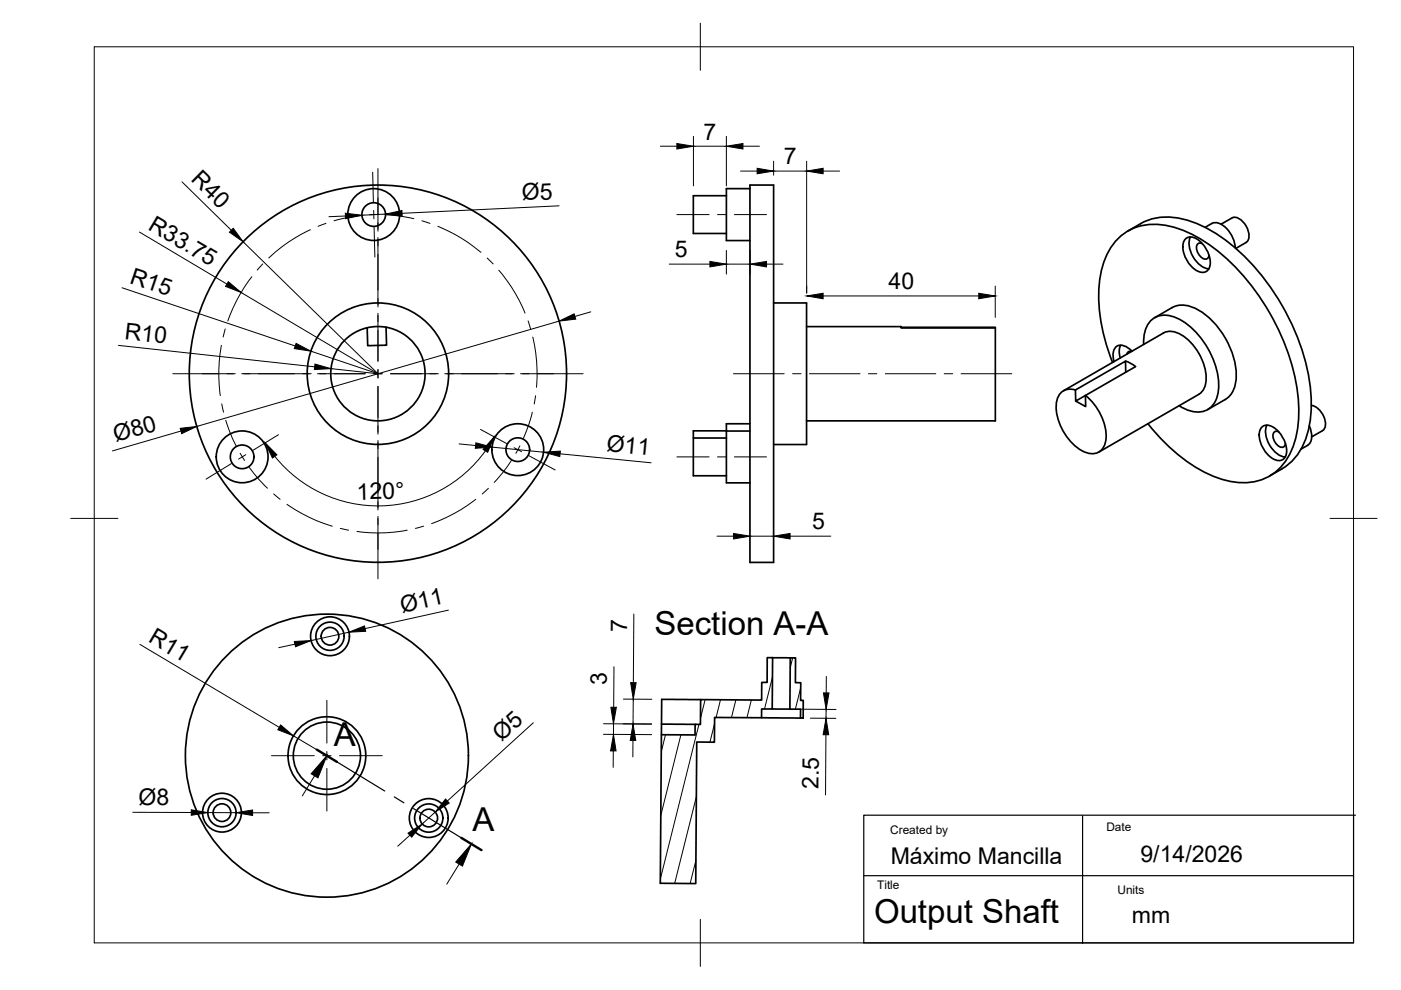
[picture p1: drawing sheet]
<svg xmlns="http://www.w3.org/2000/svg" width="297mm" height="210mm" viewBox="0 0 297 210" stroke-linecap="round" stroke-linejoin="round" font-family="sans-serif">
<!-- layer: Visible -->
<g fill="none" stroke="#000" stroke-width=".36">
<path d="M159 40h-5v11h5M159 39.2h5v80h-5zM154 41.5h-7v8h7M239.1 49a13.9 13.9 0 0 1 8.2-3 22 22 0 0 1 12.8 5.1 48.2 48.2 0 0 1 17.9 32.6 19.3 19.3 0 0 1-3 12.9l-2 2-1.2 .8M251.4 50.6a2.61 2.61 0 0 1 3.4 1 5.4 5.4 0 0 1 1.5 5.4 1.71 1.71 0 0 1-2.6 .4 6.2 6.2 0 0 1-2.8-5.8zM252.4 50.2a5.6 5.6 0 0 0 2.4 6.3l1.5 .5M254.9 51.7a.9 .9 0 0 0-1.1 .1 .9 .9 0 0 0-.1 1.1l.4 .9a1.59 1.59 0 0 0 1.9 1l.3-.7M255.5 48.2l1.4-.8a2.78 2.78 0 0 1 3.2 1.1l.8 1 .6 1.2 .4 1.9M258.9 47.5l2.3-1.3a2.29 2.29 0 0 1 2.6 1.2 3.6 3.6 0 0 1 .7 3.7l-.3 .3M264.2 51.4l-2.2 1.3M81.9 69.4l.1 3.8-4 .1-.1-3.8M164 64.2h7v30h-7"/>
<path d="M171 69.3h20v.2h20l-20-.1M211 69.5v19.7h-40M235.9 76.8a34 34 0 0 1-2.4-19.3 12 12 0 0 1 7.7-9.4 15.8 15.8 0 0 1 11.9 1.8 44 44 0 0 1 18.2 20.6 38.3 38.3 0 0 1 3.9 19.6 14.1 14.1 0 0 1-5.3 10.4 12.3 12.3 0 0 1-11 1.1 34 34 0 0 1-15.5-11.8M237.6 73.2l-.3 1.2 .2 1.5M238.6 76.6l2.2 1.1M238.7 78.9l-.1-2.3-10.6 6.1M239.9 74.5a.73 .73 0 0 0-1 .6M240 74.5a2.79 2.79 0 0 0-3.2-1.1 2.79 2.79 0 0 0-.6 3.3M240.7 77.7l-10.6 6.2 .1 2.3-2.1-1.2M242.5 73a6 6 0 0 1 2.3-5.7 6.3 6.3 0 0 1 6.7 1.3 17.4 17.4 0 0 1 6.9 13.9 4.6 4.6 0 0 1-4.7 4.9 7.8 7.8 0 0 1-3.7-1.4M244.8 67.4l3.7-2.2a5.6 5.6 0 0 1 5.7 .6 17.2 17.2 0 0 1 7.9 14.9 5.3 5.3 0 0 1-2.3 4l-3.7 2.1M147 92.9h7"/>
<path d="M154 91.4v11h5M154 91.3h-7v9.6h7M154 91.4h5M159 89.8h-5v1.6M225.1 83.1a2.99 2.99 0 0 1 2.9-.4l.1 2.3 2-1.1a11.6 11.6 0 0 1 4.4 9 3 3 0 0 1-4.2 3.1 11.1 11.1 0 0 1-6.3-10.9l.3-.8zM225.5 82.9l21.2-12.3a4.2 4.2 0 0 1 4.5 .9 11.5 11.5 0 0 1 4.5 9.6 3.3 3.3 0 0 1-1.5 2.5l-21.2 12.3M267.6 90.5a2.61 2.61 0 0 1 3.4 1 5.4 5.4 0 0 1 1.5 5.4 1.71 1.71 0 0 1-2.6 .4 6.2 6.2 0 0 1-2.9-5.8zM268.6 90.1a5.6 5.6 0 0 0 2.4 6.3l1.5 .5M271.1 91.6a.9 .9 0 0 0-1.1 .1 .9 .9 0 0 0-.1 1.1l.4 .9a1.59 1.59 0 0 0 1.9 1l.3-.7M271.8 99.4l-2.6 1.5M277.6 90.3a3.8 3.8 0 0 1 0 3.8l-1.8 1.1M278 86a4.1 4.1 0 0 1 2.9 4.6l-.5 .7"/>
<path d="M280.4 91.3l-2.3 1.3M163.8 139.4l3.8 .1M167.6 139.5h1.1l-.1 5.2 1.2 .1-.1 3.7h.6v3.7h-.6v-1.8h-2.2zM140.3 153.5l7.1 .1M148.5 148.3h-8.2l-.3 39h7.5l.2-30 3.8 .1v-5.3l10 .1v-1.9h2.2l.1-10.9h-1.1l-.1 5.3h-1.1v3.7l-13-.1v5.3h-1.1v2.2h-7.2M161.5 152.2h8.2M163.7 150.3l3.8 .1"/>
<circle cx="79.2" cy="45.5" r="2.51"/>
<circle cx="79.2" cy="45.5" r="5.5"/>
<circle cx="80.1" cy="79.2" r="40"/>
<circle cx="80.1" cy="79.2" r="15"/>
<circle cx="80.1" cy="79.2" r="10"/>
<circle cx="51.3" cy="96.9" r="2.51"/>
<circle cx="51.3" cy="96.9" r="5.5"/>
<circle cx="109.8" cy="95.3" r="2.51"/>
<circle cx="109.8" cy="95.3" r="5.5"/>
<circle cx="70" cy="134.9" r="4.1"/>
<circle cx="70" cy="134.9" r="3"/>
<circle cx="70" cy="134.9" r="1.87"/>
<circle cx="47.1" cy="172.3" r="4.1"/>
<circle cx="47.1" cy="172.3" r="3"/>
<circle cx="47.1" cy="172.3" r="1.87"/>
<circle cx="69.3" cy="160.2" r="30"/>
<circle cx="69.3" cy="160.2" r="7.1"/>
<circle cx="69.3" cy="160.2" r="8.2"/>
<circle cx="90.9" cy="173.4" r="4.1"/>
<circle cx="90.9" cy="173.4" r="3"/>
<circle cx="90.9" cy="173.4" r="1.87"/>
</g>
<!-- layer: BORDER -->
<path d="M20 9.9h267v190h-267zM148.5 4.9v10M15 109.9h10M282 109.9h10M148.5 194.9v10" fill="none" stroke="#000" stroke-width=".21"/>
<!-- layer: FD_Dimensions -->
<g fill="none" stroke="#000" stroke-width=".21">
<path d="M38.6 38.6l10.4 10.2M140 31h3.5M147 28.9v10.5M147 31h7M154 28.9v10.5M157 36.3h3.5M157.5 31h3.5M164 34.2v2.9M164 36.3h7M171 34.2v27.9M174.5 36.3h3.5M29.6 49.2l18.5 11"/>
<path d="M51.5 51.3l28.6 27.9M73.3 45.8l-3.6 .1M81.7 45.4l-4.9 .2M118.5 43.6l-33.3 1.6M141.9 56h8.6M154 53.1v5M154 56h5M159 53.1v5M162.5 56h3.5M25.1 73.2l41.6 4.6M25.9 61l36.7 12.4M51.1 62l29 17.2"/>
<path d="M65.9 74.5l14.2 4.7M70.2 78.2l9.9 1M118.5 68.1l-76.8 22.3M125.3 66.1l-3.4 1M174.5 62.8h33M211 60.7v6.6M38.4 91.4l-14.5 4.2M97.3 94.1l3.5 .4M102.9 95.6a28 28 0 0 1-44.6 1.1M104.3 94.8l11 1.1M118.7 96.2l19.3 1.9M152 113.7h3.5"/>
<path d="M159 113.7h5M167.5 113.7h8.6M29.7 136.6l29.5 17.6M62.5 136.6l-3.4 .7M74 134l-8.1 1.8M95.1 129.4l-17.7 3.9M134.4 130.2l-.1 14.5M62.2 156l7.1 4.2M113.1 153.2l-18.3 16.6M128 155.7l10.2 .1M128 153.5h10.2M130 159.2v3.5"/>
<path d="M130.1 153.5v2.2M130.2 141.4l-.1 8.6M132.2 148.2l6 .1M134.2 157v3.5M134.3 148.2l-.1 5.3M169.6 150.4h7.6M171.8 152.3h5.4M175.1 155.8l-.1 12.7M175.2 150.4l-.1 1.9M175.2 143.4v3.5M28.2 172.2l12.4 .1M44 172.3h6.1"/>
<path d="M53.6 172.3h3.5M86.9 177.1l-2.6 2.3M92.3 172.2l-2.8 2.5"/>
</g>
<g fill="#000" stroke="#000" stroke-width=".21">
<path d="M143.5 30.4l3.5 .6-3.5 .6zM154 31l3.5-.6v1.2zM160.5 35.7l3.5 .6-3.5 .5zM171 36.3l3.5-.6v1.1zM48.4 59.7l2.7 2.3-3.3-1.3zM49.4 48.4l2.1 2.9-2.9-2.1zM73.2 45.2l3.6 .4-3.5 .8zM81.7 45.4l3.5-.8 .1 1.2zM150.5 55.4l3.5 .6-3.5 .6zM159 56l3.5-.6v1.2zM62.8 72.8l3.1 1.7-3.5-.6zM66.8 77.2l3.4 1-3.5 .2z"/>
<path d="M118.5 68.1l3.2-1.6 .4 1.2zM171 62.8l3.5-.6v1.1zM207.5 62.2l3.5 .6-3.5 .5zM38.2 90.8l3.5-.4-3.2 1.5zM56.2 93.9l2.5 2.5-.9 .7zM100.9 93.9l3.4 .9-3.5 .3zM104.8 92.6l-1.4 3.3-1-.6zM115.3 95.9l3.5-.3-.1 1.2zM155.5 113.1l3.5 .6-3.5 .6zM164 113.7l3.5-.6v1.2zM62.4 136l3.5-.2-3.2 1.3zM74 134l3.3-1.3 .2 1.2z"/>
<path d="M59.5 153.7l2.7 2.3-3.3-1.3zM130.1 155.7l.5 3.5h-1.1zM129.5 150h1.2l-.6 3.5zM134.2 153.5l.6 3.5h-1.2zM133.7 144.7l1.2 .1-.6 3.4zM175.1 152.3l.6 3.5h-1.2zM174.6 146.9h1.2l-.6 3.5zM40.6 171.7l3.4 .6-3.4 .6zM50.1 172.3l3.5-.6v1.2zM86.5 176.6l3-1.9-2.2 2.8zM94.5 169.4l.7 .9-2.9 1.9z"/>
</g>
<!-- layer: Smart Centers -->
<g fill="none" stroke="#000" stroke-width=".21">
<path d="M79 36.5l.2 6.3M80.1 35.7v13.3M53.4 58.7l-.7 .9a34.1 34.1 0 0 0-4.4 8.4M55.7 56l-1.2 1.3M65.8 48.7a33.5 33.5 0 0 0-8.8 6M69.1 47.4l-1.7 .6M76.6 45.7l-3.3 .5-2.5 .6M79.2 44.6l.1 1.8M79.3 48.2l.2 6.3M80.1 50.3v14.8M80.2 45.5h-1.8M81.9 45.5l3.4 .4 2.4 .5"/>
<path d="M89.5 46.8l1.7 .6M92.8 48a33.6 33.6 0 0 1 9.2 5.5M103.3 54.7l1.3 1.3M105.7 57.3l.8 .9a33.9 33.9 0 0 1 4.8 8.2M143.5 45.5h6.8M152.1 45.5h1.8M155.7 45.5h6.8M36.6 79.2h13.3M46.9 73.2a33.5 33.5 0 0 0-.2 10.7M47.8 69.7l-.5 1.8M51.2 79.2h14.8M67.3 79.2h10.1"/>
<path d="M79.2 79.2h1.8M80.1 66.4v10.2M80.1 78.4v1.7M82.8 79.2h10.1M94.3 79.2h14.7M110.4 79.2h13.2M112 68l.5 1.8M113 71.5a33.6 33.6 0 0 1 .7 10.6M155.5 79.2h10.8M168 79.2h1.8M171.6 79.2h10.7M184.1 79.2h1.8"/>
<path d="M187.7 79.2h10.7M200.2 79.2h1.8M203.8 79.2h10.7M47 85.6l.4 1.8M47.9 89.1l.8 2.4 1.4 3M49.1 98.3l-5.4 3.3M50.9 96.1l1 1.5M52.1 96.4l-1.5 .9M52.9 99.1l2 2.6 1.8 1.8M59 92.2l-5.4 3.3M80.1 81.9v10.2M80.1 93.4v14.7"/>
<path d="M101.9 91.1l5.5 3M108.4 97.7l-1.9 2.7-1.7 1.9M109 94.9l1.6 .9M110.2 94.5l-.8 1.6M112.1 96.6l5.6 3M112.9 87.4l-.7 2.4-1.2 3.1M113.6 83.9l-.3 1.8M143.5 96.9h6.8M152.1 96.9h1.8M155.7 96.9h6.8M58 104.7l1.4 1.2M60.8 106.9a33.4 33.4 0 0 0 9.6 4.7"/>
<path d="M72.2 112l1.7 .4M80.1 109.5v13.2M86.3 112.4l-1.1 .2a32.7 32.7 0 0 1-9.5 .1M89.8 111.6l-1.7 .4M100.9 105.9a33.4 33.4 0 0 1-9.4 5.1M103.5 103.5l-1.3 1.2M69.3 148.5v9.1M69.3 159.3v1.8M57.6 160.2h9M68.4 160.2h1.8M69.3 162.9v9.1M72 160.2h9"/>
</g>
<!-- layer: TITLEBLOCK -->
<path d="M229.5 173v27M287 172.8v27.1h-103.9v-27.1h104.3M183.1 185.7h103.8" fill="none" stroke="#000" stroke-width=".25"/>
<!-- layer: Hatching -->
<g fill="none" stroke="#000" stroke-width=".21">
<path d="M168.1 139.5l-.6 2.1M141.1 155.8l-.9 3.5M144.4 155.8l-4.3 17M148.2 153.6l-8.2 32.7M149.5 148.4l-1 3.8M151.5 153.4l-1 4M152.8 148.4l-1 3.7M156 148.4l-.9 3.7M159.3 148.4l-.9 3.8M163.8 143.6l-1.7 6.7M169.8 145.8l-1.2 4.6M147.7 168.9l-4.7 18.4"/>
<path d="M147.6 182.4l-1.3 4.9"/>
</g>
<!-- layer: Section Lines -->
<path d="M67.2 158.9l4.2 2.6M97.8 177.6l4.3 2.6" fill="none" stroke="#000" stroke-width=".51"/>
<path d="M71.4 161.5l10.2 6.2M83.6 169l2 1.2M87.7 171.4l10.1 6.2" fill="none" stroke="#000" stroke-width=".25"/>
<path d="M66.7 164.5l-2.6 4.3M97.3 183.2l-2.6 4.3" fill="none" stroke="#000" stroke-width=".21"/>
<path d="M69.3 160.2l-1.9 4.7-1.4-.8zM99.9 178.9l-1.9 4.7-1.4-.8z" fill="#000" stroke="#000" stroke-width=".21"/>
<g font-size="7">
<text x="138.8" y="134.7">Section A-A</text>
<text x="70.8" y="158.1">A</text>
<text x="100.2" y="176.3">A</text>
<text x="185.3" y="195.7">Output Shaft</text>
</g>
<g font-size="4.9">
<text x="149.2" y="29.6">7</text>
<text x="166.2" y="34.9">7</text>
<text x="40.3" y="38.2" transform="rotate(44 40.3 38.2)">R40</text>
<text x="110.7" y="42.5" transform="rotate(-3 110.7 42.5)">Ø5</text>
<text x="31.2" y="48.5" transform="rotate(31 31.2 48.5)">R33.75</text>
<text x="27.3" y="60" transform="rotate(19 27.3 60)">R15</text>
<text x="143.1" y="54.5">5</text>
<text x="188.4" y="61.3">40</text>
<text x="26.3" y="71.9" transform="rotate(6 26.3 71.9)">R10</text>
<text x="24.6" y="93.8" transform="rotate(-16 24.6 93.8)">Ø80</text>
<text x="128.5" y="95.6" transform="rotate(6 128.5 95.6)">Ø11</text>
<text x="75.7" y="106" transform="rotate(-1 75.7 106)">120°</text>
<text x="172.2" y="112.2">5</text>
<text x="85.2" y="130" transform="rotate(-12 85.2 130)">Ø11</text>
<text x="31.2" y="135.9" transform="rotate(31 31.2 135.9)">R11</text>
<text x="133" y="134.1" transform="rotate(-90 133 134.1)">7</text>
<text x="128.7" y="145.3" transform="rotate(-90 128.7 145.3)">3</text>
<text x="106.3" y="157.3" transform="rotate(-42 106.3 157.3)">Ø5</text>
<text x="173.6" y="167.3" transform="rotate(-90 173.6 167.3)">2.5</text>
<text x="29.4" y="170.7">Ø8</text>
<text x="188.8" y="183.1">Máximo Mancilla</text>
<text x="241.8" y="182.7">9/14/2026</text>
<text x="240" y="195.7">mm</text>
</g>
<g font-size="2.5">
<text x="188.7" y="176.8">Created by</text>
<text x="234.6" y="176.3">Date</text>
<text x="186" y="188.6">Title</text>
<text x="236.9" y="189.6">Units</text>
</g>
</svg>
